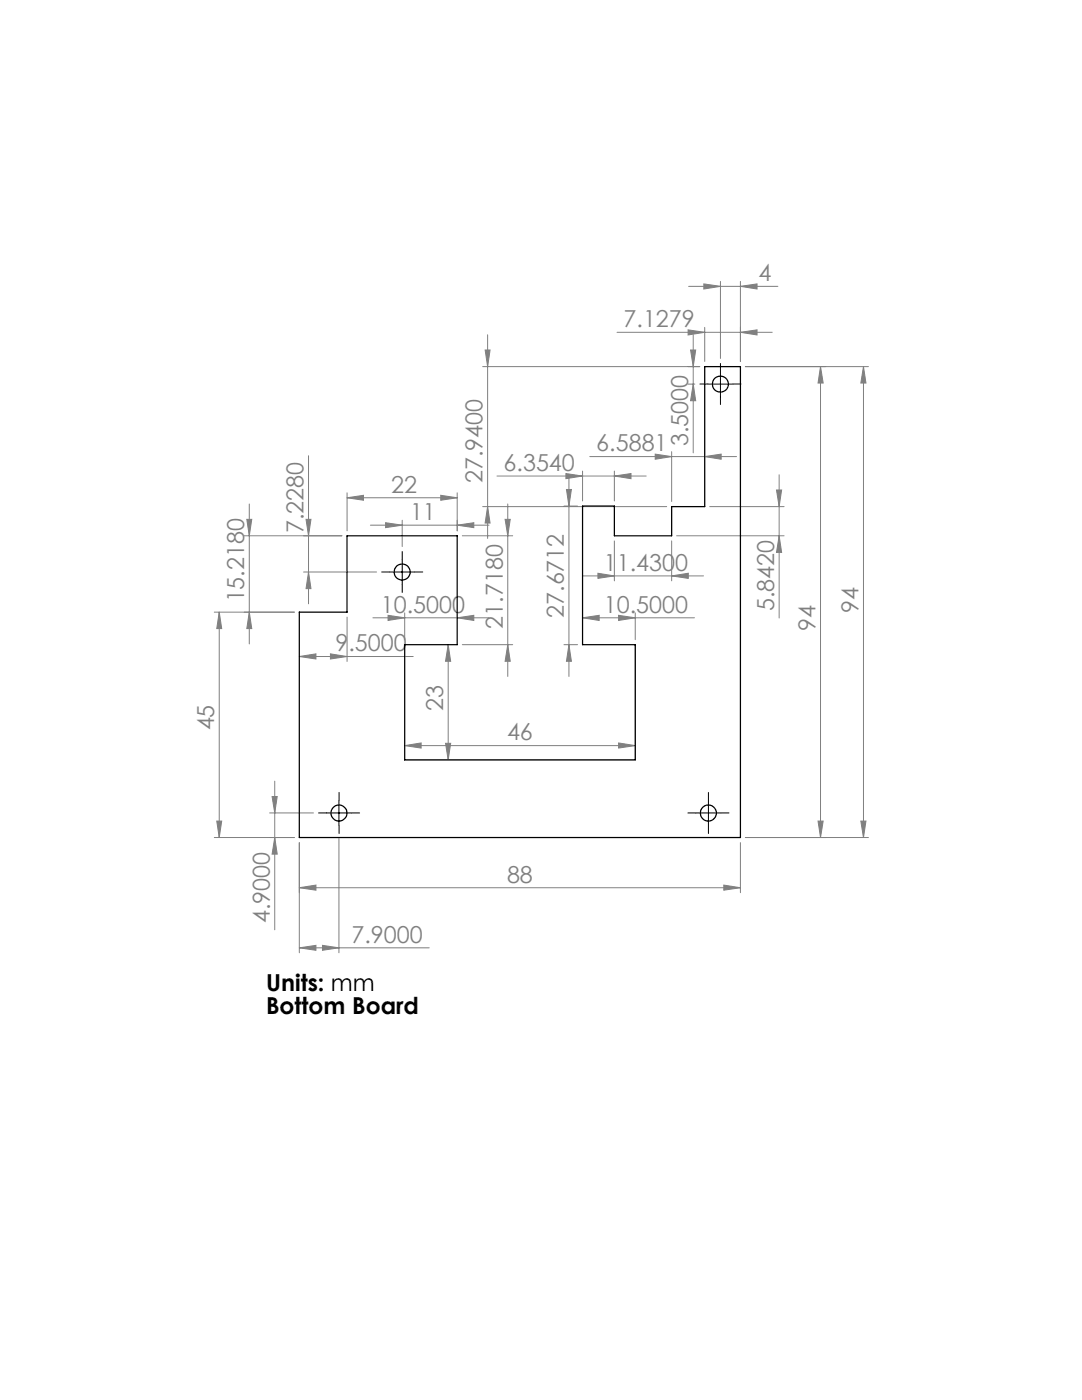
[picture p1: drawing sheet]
<svg xmlns="http://www.w3.org/2000/svg" width="216mm" height="279mm" viewBox="0 0 216 279" stroke-linecap="round" stroke-linejoin="round" font-family="sans-serif">
<g fill="none" stroke="#808080" stroke-width=".2">
<path d="M137.4 57.2h17.8M140.4 56.7l3.4 .4-3.4 .6zM143.8 56.2v15.3M147.7 57.1l3.4-.4v1zM147.7 56.2v15.9M96.3 73.2h43.3M96.8 69.9h1l-.5 3.3zM97.3 66.8v40.7M123.1 66.3h31M137.3 76.7h1.3M137.3 65.8l3.3 .5-3.3 .6zM137.8 69.9h1l-.5 3.3z"/>
<path d="M138.3 76.7l.5 3.3h-1zM138.3 66.8v23.6M140.6 65.3v6.8M147.7 66.3l3.4-.5v1.1zM148.7 73.2h24.6M163.7 73.2l.6 3.2h-1.1zM163.7 73.2v93.9M172.3 73.2l.5 3.2h-1zM172.3 73.2v93.9M61.6 90.9v29.6M69.3 99.3l3.2-.5v1zM69.3 98.4v7.5"/>
<path d="M69.3 99.3h21.9M87.9 98.8l3.3 .5-3.3 .5zM91.2 98.4v7.5M99.2 95h29.7M112.9 94.5l3.3 .5-3.3 .5zM113 97.7h1l-.5 3.3zM113.5 94.7v40.3M116.2 94v6M117.7 91.1h29.3M122.6 95l3.3-.5v1zM122.6 94v6M130.7 90.6l3.3 .5-3.3 .6z"/>
<path d="M134 90.1v10M140.6 91.1l3.3-.5v1.1zM154.9 97.8h1.1l-.5 3.3zM155.5 94.8v28.5M48.8 106.9h19.4M49.2 103.6h1l-.5 3.3zM49.7 100.6v27.9M60.6 114.2h14.5M61.1 103.6h1l-.5 3.3zM61.6 114.2l.5 3.3h-1zM73.9 104.8h23.7M76.9 104.3l3.4 .5-3.4 .5z"/>
<path d="M80.3 103.8v5.3M91.2 104.8l3.3-.5v1zM92.3 106.9h10M96.3 101.1h36.7M97.3 101.1l.5 3.3h-1zM100.8 103.6h1l-.5 3.3zM101.3 100.6v34.4M112.5 101h2.8M116.2 114.9h24.2M119.3 114.4l3.3 .5-3.3 .5zM122.6 107.9v8M134 114.9l3.3-.5v1z"/>
<path d="M134 107.9v8M135 106.9h21.5M141.6 101.1h14.9M155.5 106.9l.5 3.3h-1.1zM42.8 122.2h15.9M43.7 122.2l.5 3.2h-.9zM43.7 122.2v44.9M49.7 122.2l.5 3.2h-1zM59.7 131l3.3-.5v1zM59.7 131h22.7M65.9 130.5l3.4 .5-3.4 .5zM69.3 123.2v8.8"/>
<path d="M74.4 123.3h23.2M77.4 122.8l3.4 .5-3.4 .5zM80.8 122.3v5.4M89.4 128.7l.5 3.3h-1zM89.4 128.7v23M91.2 123.3l3.3-.5v1zM92.3 128.7h10M101.3 128.7l.5 3.3h-1zM112.5 128.7h2.8M113.5 128.7l.5 3.3h-1zM116.2 123.3l3.4-.5v1zM116.2 123.3h22.4"/>
<path d="M123.4 122.8l3.4 .5-3.4 .5zM126.8 122.3v5.4M54.3 159h1l-.5 3.2zM54.8 155.9v29.7M80.8 148.8l3.2-.5v1zM80.8 148.8h46M88.9 148.3h1l-.5 3.4zM123.4 148.3l3.4 .5-3.4 .5zM42.8 167.1h15.9M43.3 163.9h.9l-.5 3.2zM53.8 162.2h8.7M54.8 167.1l.5 3.4h-1z"/>
<path d="M59.7 177.2l3.3-.6v1.1zM59.7 177.2h88M59.7 168.2v21.9M67.6 167.4v22.7M144.4 176.6l3.3 .6-3.3 .5zM147.7 168.2v10M148.7 167.1h24.6M163.2 163.9h1.1l-.6 3.2zM171.8 163.9h1l-.5 3.2zM59.7 189.2l3.3-.5v1zM59.7 189.2h26M64.3 188.7l3.3 .5-3.3 .5z"/>
</g>
<g fill="none" stroke="#000" stroke-width=".2" stroke-dasharray="15.2 1.3 1.3 1.3">
<path d="M141.3 76.6h-1.6M143.8 74.1v-1.6M143.8 79.1v1.6M146.3 76.6h1.6M77.8 114.2h-1.6M80.3 111.7v-1.6M80.3 116.7v1.6M82.8 114.2h1.6M67.7 159.7v-1.6M141.4 159.7v-1.6M65.2 162.2h-1.6M67.7 164.7v1.6"/>
<path d="M70.2 162.2h1.6M138.9 162.2h-1.6M141.4 164.7v1.6M143.9 162.2h1.6"/>
</g>
<path d="M141.3 76.7h4.9M143.8 74.2v5M77.8 114.2h4.9M80.3 111.7v5M67.6 159.8v4.9M141.4 159.8v4.9M65.2 162.2h4.9M138.9 162.2h4.9" fill="none" stroke="#000" stroke-width=".2"/>
<g fill="#808080">
<path d="M87.9 98.8l3.3 .5-3.3 .5zM69.3 99.3l3.2-.5v1zM64.3 188.7l3.3 .5-3.3 .5zM59.7 189.2l3.3-.5v1z"/>
<path d="M59.7 177.2l3.3-.6v1.1zM144.4 176.6l3.3 .6-3.3 .5zM80.8 148.8l3.2-.5v1zM123.4 148.3l3.4 .5-3.4 .5zM116.2 123.3l3.4-.5v1zM123.4 122.8l3.4 .5-3.4 .5zM130.7 90.6l3.3 .5-3.3 .6zM140.6 91.1l3.3-.5v1.1zM77.4 122.8l3.4 .5-3.4 .5zM91.2 123.3l3.3-.5v1zM59.7 131l3.3-.5v1zM65.9 130.5l3.4 .5-3.4 .5zM140.4 56.7l3.4 .4-3.4 .6zM147.7 57.1l3.4-.4v1z"/>
<path d="M119.3 114.4l3.3 .5-3.3 .5zM134 114.9l3.3-.5v1z"/>
<path d="M112.9 94.5l3.3 .5-3.3 .5zM122.6 95l3.3-.5v1z"/>
<path d="M43.3 163.9h.9l-.5 3.2zM43.7 122.2l.5 3.2h-.9zM163.2 163.9h1.1l-.6 3.2zM163.7 73.2l.6 3.2h-1.1zM113.5 128.7l.5 3.3h-1zM113 97.7h1l-.5 3.3zM155.5 106.9l.5 3.3h-1.1zM154.9 97.8h1.1l-.5 3.3zM97.3 101.1l.5 3.3h-1zM96.8 69.9h1l-.5 3.3zM171.8 163.9h1l-.5 3.2zM172.3 73.2l.5 3.2h-1zM101.3 128.7l.5 3.3h-1zM100.8 103.6h1l-.5 3.3zM61.6 114.2l.5 3.3h-1zM61.1 103.6h1l-.5 3.3zM138.3 76.7l.5 3.3h-1zM137.8 69.9h1l-.5 3.3z"/>
<path d="M89.4 128.7l.5 3.3h-1zM88.9 148.3h1l-.5 3.4zM49.2 103.6h1l-.5 3.3zM49.7 122.2l.5 3.2h-1zM54.3 159h1l-.5 3.2zM54.8 167.1l.5 3.4h-1z"/>
<path d="M137.3 65.8l3.3 .5-3.3 .6zM147.7 66.3l3.4-.5v1.1z"/>
<path d="M76.9 104.3l3.4 .5-3.4 .5zM91.2 104.8l3.3-.5v1z"/>
</g>
<g fill="none" stroke="#000" stroke-width=".25">
<path d="M69.3 106.9h21.9v21.8h-10.4v23h46v-23h-10.6v-27.7h6.4v5.9h11.4v-5.8h6.6v-27.9h7.1v93.9h-88v-44.9h9.6z"/>
<circle cx="143.7" cy="76.6" r="1.6"/>
<circle cx="80.2" cy="114.2" r="1.6"/>
<circle cx="67.6" cy="162.3" r="1.6"/>
<circle cx="141.3" cy="162.3" r="1.6"/>
</g>
<g font-size="4.7" fill="#808080">
<text x="151.3" y="56.1">4</text>
<text x="124.4" y="65.3">7.1279</text>
<text x="137.3" y="89.1" transform="rotate(-90 137.3 89.1)">3.5000</text>
<text x="100.5" y="94">6.3540</text>
<text x="119" y="90.1">6.5881</text>
<text x="78" y="98.3">22</text>
<text x="96.3" y="96.4" transform="rotate(-90 96.3 96.4)">27.9400</text>
<text x="60.6" y="106.4" transform="rotate(-90 60.6 106.4)">7.2280</text>
<text x="81.8" y="103.8">11</text>
<text x="120.5" y="113.9">11.4300</text>
<text x="48.7" y="120.2" transform="rotate(-90 48.7 120.2)">15.2180</text>
<text x="76" y="122.3">10.5000</text>
<text x="100.3" y="125.5" transform="rotate(-90 100.3 125.5)">21.7180</text>
<text x="112.5" y="123.3" transform="rotate(-90 112.5 123.3)">27.6712</text>
<text x="120.5" y="122.3">10.5000</text>
<text x="154.5" y="122" transform="rotate(-90 154.5 122)">5.8420</text>
<text x="162.7" y="125.9" transform="rotate(-90 162.7 125.9)">94</text>
<text x="171.3" y="122.2" transform="rotate(-90 171.3 122.2)">94</text>
<text x="66.9" y="130">9.5000</text>
<text x="88.4" y="141.9" transform="rotate(-90 88.4 141.9)">23</text>
<text x="42.7" y="145.8" transform="rotate(-90 42.7 145.8)">45</text>
<text x="101.2" y="147.8">46</text>
<text x="101.2" y="176.1">88</text>
<text x="53.8" y="184.3" transform="rotate(-90 53.8 184.3)">4.9000</text>
<text x="70.1" y="188.1">7.9000</text>
</g>
<g font-size="4.7">
<text x="53.1" y="197.8">Units: mm</text>
<text x="53.1" y="202.4">Bottom Board</text>
</g>
</svg>
